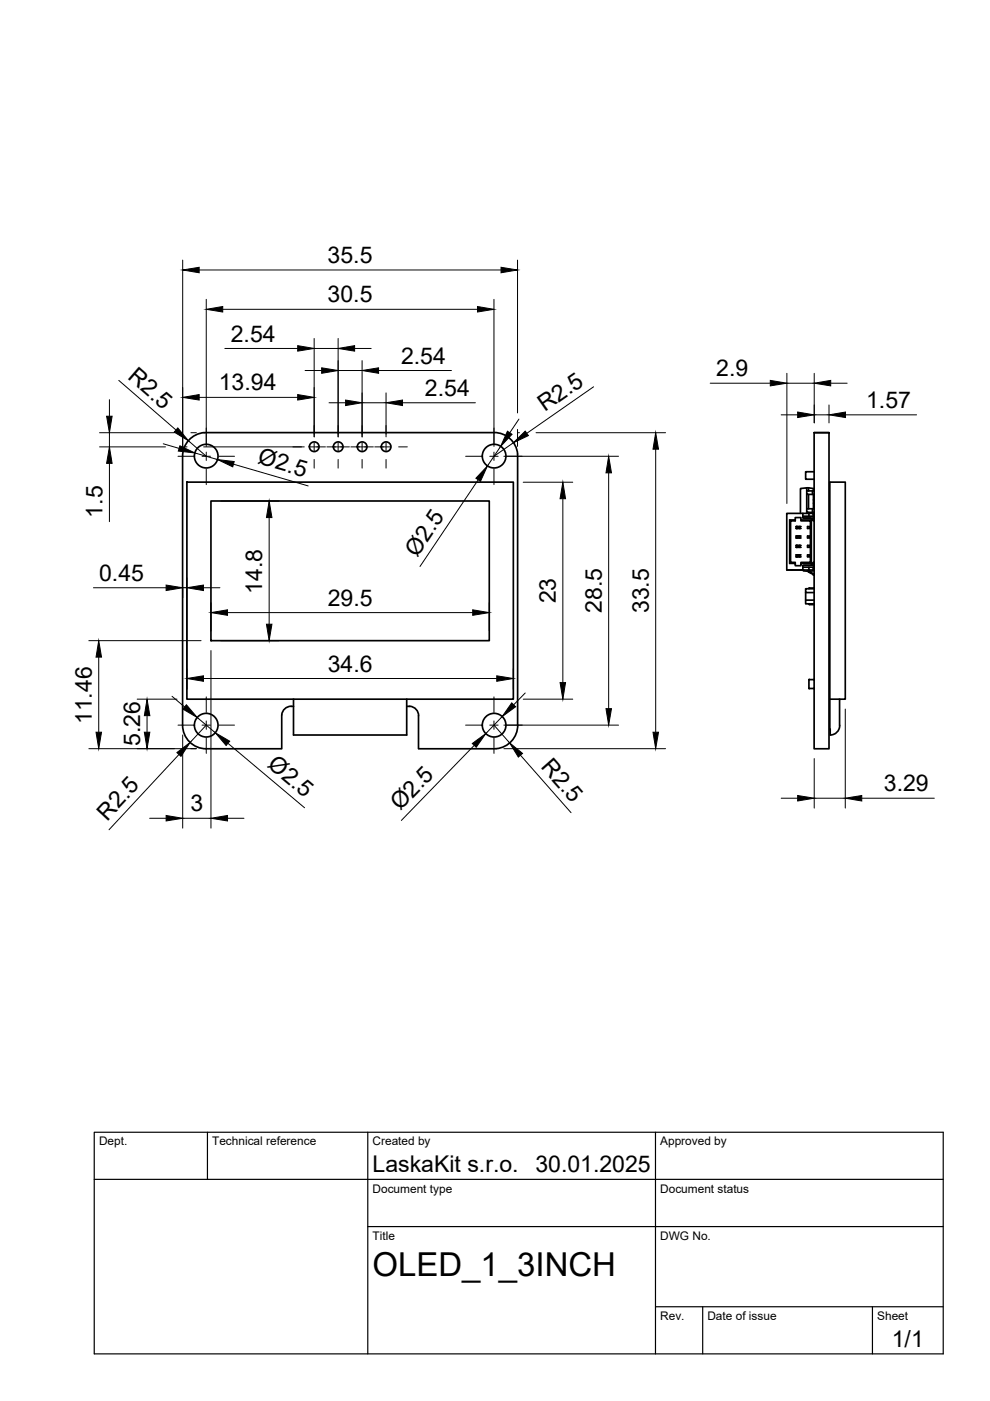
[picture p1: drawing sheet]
<svg xmlns="http://www.w3.org/2000/svg" width="210mm" height="297mm" viewBox="0 0 210 297" stroke-linecap="round" stroke-linejoin="round" font-family="sans-serif">
<!-- layer: Visible -->
<g fill="none" stroke="#000" stroke-width=".36">
<path d="M38.7 96.7v57.1a5 5 0 0 0 5 5h16v-7.2M43.3 91.7a5 5 0 0 0-4.6 5M43.3 91.7h61.5a5 5 0 0 1 5 4.6M109.7 96.3v57.5a5 5 0 0 1-4.5 4.9M172.6 91.7h3.2v67.1h-3.2zM172.6 91.7h3.2M39.6 102.2h69.2v46h-69.2zM44.7 106.2h59v29.6h-59zM167.4 110.2h1.2v-.5h1.2v.5h2.2v9.3h-2.2v.4h-1.2v-.4h-1.2zM167.4 110.2l.2 .2M167.6 119.2l-.2 .3M168.6 110.2v.2h-1v8.8h1v.3"/>
<path d="M168.8 115.6h.8v.4h-.8zM168.8 113.7h.8v.4h-.8zM168.8 111.6h.8v.4h-.8zM168.8 117.7h.2v.4h-.2zM169 115.6h.4v.4h-.4zM169 113.7h.4v.4h-.4zM169 111.6h.4v.4h-.4zM169.1 117.7h.2v.2h-.2zM169.1 117.9l-.1 .2h.4l-.1-.2M169.1 117.7h-.1h.4h-.1M169.1 111.7v.2M169.1 113.7v.2"/>
<path d="M169.1 115.7v.2M169.3 111.7v.2M169.3 113.7v.2M169.3 115.7v.2M169.4 117.7h.2v.4h-.2zM169.7 103.7v5.1M169.7 103.6l1.3-.2v.7M169.8 110.2v.2h2v8.8h-2v.3M170.2 109.4h2.4M170.2 108.8h2.2v.6M170.4 109.8h2.2h-.2v.5M170.4 119.9h2.2"/>
<path d="M171 104.1h1.6M171 104.1v.7h1.6M171 107.9h1.6M171 107.9v.7h1.6M171 103.4h.4M171 104.8v3.1M171 108.6v.2M171.2 117.7h.4v.4h-.4zM171.2 115.6h.4v.4h-.4zM171.2 113.7h.4v.4h-.4zM171.2 111.6h.4v.4h-.4zM171.4 103.4l1.1 .2"/>
<path d="M171.4 103.4v.7M171.4 104.8v3.1M171.4 108.6v.2M171.5 108.8v.6M171.8 119.2l.2 .3M172 110.2l-.2 .2M172.3 104.1v.7M172.3 107.9v.7M172.4 110.3l-.5-.5h-1.7v-1h-3.4v12h3.4v-.9h1.7l.5-.7h.2h-.1v.7M172.4 110.3l.2 .1M172.4 119.3v.6M172.5 108.6l-.1 .5"/>
<path d="M172.5 106h.1M172.5 106.7h.1M172.5 103.7v.4M172.5 104.8v3.1M172.6 100h-1.8v1.6h1.8M166.8 120.8h3.5v.2l1.1 .1v-.3M170.2 120.3h2.4h-.1v.7l-.9 .2 1 .5M170.8 125.6v1.6M171.4 121.2l1.2 .7M171.5 128l.1 .2M171.5 120.3v.5M171.6 120.8v.3l-.2 .1"/>
<path d="M171.6 124.7h1M171.6 128.2h1M171.6 124.7l-.1 .1M172.4 120.3v.5h-2.2M172.6 124.7h.1M172.6 127.2h-1.8v.8h1.8M172.6 124.8h-1.8v.8h1.8M172.6 128.1v.1M61.7 149.8h.5M61.7 149.7a2 2 0 0 0-2 1.9M62.2 148.2v7.6h24v-7.6M86.2 149.8a2.06 2.06 0 0 1 2.6 1.9l-.1 7.1 16.5-.1"/>
<path d="M171.5 145.9l.1 .1M171.6 144.1h-.1M172.6 144.1h.1M172.6 144.1h-1.1v1.9h1.1M172.6 145.9v.1M175.9 148.2h3.3v-46h-3.3l.1 53.6a2 2 0 0 0 2-2M178 148.2v5.6"/>
<circle cx="43.7" cy="96.7" r="2.51"/>
<circle cx="66.6" cy="94.7" r="1.03"/>
<circle cx="71.7" cy="94.7" r="1.03"/>
<circle cx="76.8" cy="94.7" r="1.03"/>
<circle cx="81.9" cy="94.7" r="1.03"/>
<circle cx="104.8" cy="96.7" r="2.51"/>
<circle cx="43.7" cy="153.8" r="2.51"/>
<circle cx="104.8" cy="153.8" r="2.51"/>
</g>
<g fill="#000">
<circle cx="168.8" cy="111.6" r=".18"/>
<circle cx="168.8" cy="118.1" r=".18"/>
<circle cx="168.8" cy="117.7" r=".18"/>
<circle cx="168.8" cy="115.6" r=".18"/>
<circle cx="168.8" cy="113.7" r=".18"/>
<circle cx="168.8" cy="114.1" r=".18"/>
<circle cx="168.8" cy="112" r=".18"/>
<circle cx="168.8" cy="116" r=".18"/>
<circle cx="169.4" cy="117.7" r=".18"/>
<circle cx="169.6" cy="115.6" r=".18"/>
<circle cx="169.6" cy="117.7" r=".18"/>
<circle cx="169.6" cy="113.7" r=".18"/>
<circle cx="169.6" cy="111.6" r=".18"/>
<circle cx="169.6" cy="118.1" r=".18"/>
<circle cx="169.6" cy="116" r=".18"/>
<circle cx="169.6" cy="114.1" r=".18"/>
<circle cx="169.6" cy="112" r=".18"/>
<circle cx="167.8" cy="120.8" r=".18"/>
<circle cx="169.8" cy="120.8" r=".18"/>
</g>
<!-- layer: TITLEBLOCK -->
<path d="M20 240.1h180v46.9h-180zM20 250h180M44 240.1v9.9M78 240.1v46.9M139 240.1v46.9M78 260.1h122M139 277.1h61M149 277.1v9.9M185 277.1v9.9" fill="none" stroke="#000" stroke-width=".25"/>
<!-- layer: FD_Dimensions -->
<g fill="none" stroke="#000" stroke-width=".21">
<path d="M38.7 55.1v39.5M42.2 57.2h64M109.7 55.1v32.5M43.7 63.5v31.1M47.2 65.6h54M47.7 73.9h15.4M64.7 78.6h3.5M66.6 71.8v20.8M66.6 73.9h5.1M71.7 71.8v20.8M71.7 78.6h5.1M75.2 73.9h3.5"/>
<path d="M76.8 76.5v16.1M80.3 78.6h15.4M104.7 63.5v31.1M166.8 79.1v27.7M172.6 79.1v10.6M21.1 91.7h15.9M21.1 94.7h14M23.2 84.7v3.6M23.2 91.7v3M23.2 98.2v12.4M25.2 80.7l12.1 10.5M34.6 94.1l3.4 1"/>
<path d="M38.6 94.7h1.1M40 93.5l3.7 3.2M40.5 91.7h1.1M41.3 96l4.8 1.4M42.2 84.3h20.9M43.2 94.7h21.3M49.5 98.4l15.8 4.6M69.8 85.4h3.5M76.8 85.4h5.1M81.9 83.3v9.3M85.3 85.4h15.5M106.1 94.7l-2.8 4.1"/>
<path d="M106.8 96.7h24.3M108.8 93.9l-4.1 2.8M109.7 91v3.6M109.8 91.7h.4M110 88.9l-1.9 2.9M113.6 91.7h27.5M125.9 82l-14.2 9.9M139 95.2v60M150.6 81.2h12.7M165.6 88h3.5M166.8 81.2h5.8M172.6 88h3.2"/>
<path d="M175.8 85.9v3.8M176.1 81.2h3.5M179.3 88h15M46.8 106.2h12.4M57.1 109.7v22.6M101.4 101.7l-12.4 18.4M110.9 102.2h10.5M119.3 105.7v39M129.1 100.3v49.9M18.8 135.8h23.8M19.8 124.6h15.4M20.9 139.3v15.9"/>
<path d="M38.7 124.8v1.9M38.7 124.6h.9M39.6 122.5v23.6M43.1 124.6h3.5M44.7 127.8v5.9M44.7 137.9v37.7M46.8 135.8h12.4M48.2 129.9h52M103.7 127.8v5.9M18.8 158.7h22.8M29.1 148.2h8.4M31.2 151.7v3.5"/>
<path d="M36.5 147.6l2.6 2.3M38 160l-14.9 15.9M38.7 155.8v19.8M41.8 152.1l3.8 3.2M43.1 143.9h62.2M43.7 153.7l-3.4 3.7M48.3 157.6l16.3 13.7M100.5 158l-15.4 16M104.7 153.7l3.3 3.8M106.5 151.9l-3.5 3.6M106.8 158.7h34.3M106.8 153.7h24.3"/>
<path d="M108.8 141.8v4.3M110.9 148.2h10.5M111.4 146.9l-2.5 2.5M179.2 150.3v21M31.7 173.5h3.5M38.7 173.5h6M48.2 173.5h3.5M110.3 160.1l10.8 12.2M165.6 169.2h3.5M172.6 160.8v10.5M172.6 169.2h6.6M182.7 169.2h15.4"/>
</g>
<g fill="#000" stroke="#000" stroke-width=".21">
<path d="M38.7 57.2l3.5-.5v1.1zM106.2 56.7l3.5 .5-3.5 .6zM43.7 65.6l3.5-.6v1.2zM63.1 73.3l3.5 .6-3.5 .6zM68.2 78l3.5 .6-3.5 .5zM71.7 73.9l3.5-.6v1.2zM76.8 78.6l3.5-.6v1.1zM101.2 65l3.5 .6-3.5 .6zM22.6 88.3h1.2l-.6 3.4zM23.2 94.7l.6 3.5h-1.2zM37.7 90.7l2.3 2.8-3.1-1.9zM38.1 94.5l3.2 1.5-3.5-.4z"/>
<path d="M38.7 84.3l3.5-.6v1.1zM46.1 97.4l3.6 .5-.4 1.1zM63.1 83.7l3.5 .6-3.5 .5zM73.3 84.8l3.5 .6-3.5 .6zM81.9 85.4l3.4-.6v1.2zM107.6 91.4l1 .7-2.5 2.6zM108.8 93.9l2.6-2.5 .6 1zM139 91.7l.6 3.5h-1.1zM163.3 80.7l3.5 .5-3.5 .6zM169.1 87.4l3.5 .6-3.5 .5zM172.6 81.2l3.5-.5v1.1zM175.8 88l3.5-.6v1.1z"/>
<path d="M57.1 106.2l.6 3.5h-1.2zM103.3 98.8l-1.4 3.3-1-.7zM119.3 102.2l.6 3.5h-1.2zM129.1 96.7l.5 3.6h-1.1zM20.9 135.8l.6 3.5h-1.1zM35.2 124l3.5 .6-3.5 .6zM39.6 124.6l3.5-.6v1.2zM44.7 129.9l3.5-.6v1.2zM56.5 132.3h1.2l-.6 3.5zM100.2 129.3l3.5 .6-3.5 .6zM20.4 155.2h1.1l-.6 3.5zM30.6 155.2h1.2l-.6 3.5z"/>
<path d="M31.2 148.2l.6 3.5h-1.2zM37.5 159.6l2.8-2.2-1.9 3zM39.5 149.4l2.3 2.7-3-1.8zM39.6 143.9l3.5-.6v1.1zM45.6 155.3l3.1 1.8-.8 1zM100.1 157.6l2.9-2.1-2 2.9zM105.3 143.3l3.5 .6-3.5 .5zM108.5 149l.8 .8-2.8 2.1zM108 157.5l2.8 2.2-.9 .8zM118.7 144.7h1.2l-.6 3.5zM128.5 150.2h1.1l-.5 3.5zM138.5 155.2h1.1l-.6 3.5z"/>
<path d="M35.2 172.9l3.5 .6-3.5 .6zM44.7 173.5l3.5-.6v1.2zM169.1 168.7l3.5 .5-3.5 .6zM179.2 169.2l3.5-.5v1.1z"/>
</g>
<!-- layer: Smart Centers -->
<g fill="none" stroke="#000" stroke-width=".21">
<path d="M37.7 96.7h3.3M42.8 96.7h1.8M43.7 90.7v3.4M43.7 95.8v1.8M43.7 99.4v3.4M46.4 96.7h3.3M62.1 94.7h1.8M65.7 94.7h3.3M66.6 90.2v1.9M66.6 93.9v1.7M66.6 97.4v1.9M69.3 94.7h4.8"/>
<path d="M71.7 90.2v1.9M71.7 93.9v1.7M71.7 97.4v1.9M74.4 94.7h4.8M76.8 90.2v1.9M76.8 93.9v1.7M76.8 97.4v1.9M79.5 94.7h3.2M81.9 90.2v1.9M81.9 93.9v1.7M81.9 97.4v1.9M84.5 94.7h1.9"/>
<path d="M98.7 96.7h3.3M103.8 96.7h1.8M104.7 90.7v3.4M104.7 95.8v1.8M104.7 99.4v3.4M107.4 96.7h3.3M37.7 153.7h3.3M42.8 153.7h1.8M43.7 147.8v3.3M43.7 152.9v1.7M43.7 156.4v3.3M46.4 153.7h3.3"/>
<path d="M98.7 153.7h3.3M103.8 153.7h1.8M104.7 147.8v3.3M104.7 152.9v1.7M104.7 156.4v3.3M107.4 153.7h3.3"/>
</g>
<text font-size="7" x="79" y="270.6">OLED_1_3INCH</text>
<g font-size="4.9">
<text x="69.5" y="55.8">35.5</text>
<text x="69.5" y="64.1">30.5</text>
<text x="48.9" y="72.4">2.54</text>
<text x="85" y="77.1">2.54</text>
<text x="26.9" y="80.2" transform="rotate(41 26.9 80.2)">R2.5</text>
<text x="46.4" y="82.8">13.94</text>
<text x="90.1" y="83.9">2.54</text>
<text x="151.8" y="79.8">2.9</text>
<text x="115.5" y="87.4" transform="rotate(-35 115.5 87.4)">R2.5</text>
<text x="183.6" y="86.5">1.57</text>
<text x="54.4" y="98.2" transform="rotate(16 54.4 98.2)">Ø2.5</text>
<text x="21.7" y="109.7" transform="rotate(-90 21.7 109.7)">1.5</text>
<text x="88.4" y="118.2" transform="rotate(-56 88.4 118.2)">Ø2.5</text>
<text x="21" y="123.2">0.45</text>
<text x="55.6" y="125.9" transform="rotate(-90 55.6 125.9)">14.8</text>
<text x="69.5" y="128.4">29.5</text>
<text x="117.9" y="127.9" transform="rotate(-90 117.9 127.9)">23</text>
<text x="127.6" y="130" transform="rotate(-90 127.6 130)">28.5</text>
<text x="137.6" y="130" transform="rotate(-90 137.6 130)">33.5</text>
<text x="69.5" y="142.4">34.6</text>
<text x="19.5" y="153.6" transform="rotate(-90 19.5 153.6)">11.46</text>
<text x="29.7" y="158.2" transform="rotate(-90 29.7 158.2)">5.26</text>
<text x="56.5" y="162.5" transform="rotate(40 56.5 162.5)">Ø2.5</text>
<text x="114.6" y="162.7" transform="rotate(49 114.6 162.7)">R2.5</text>
<text x="187.4" y="167.8">3.29</text>
<text x="40.4" y="172">3</text>
<text x="84.8" y="172" transform="rotate(-46 84.8 172)">Ø2.5</text>
<text x="22.7" y="174.2" transform="rotate(-47 22.7 174.2)">R2.5</text>
<text x="79" y="248.5">LaskaKit s.r.o.</text>
<text x="113.5" y="248.5">30.01.2025</text>
<text x="189.1" y="285.7">1/1</text>
</g>
<g font-size="2.5">
<text x="21" y="242.9">Dept.</text>
<text x="45" y="242.9">Technical reference</text>
<text x="79" y="242.9">Created by</text>
<text x="140" y="242.9">Approved by</text>
<text x="79" y="252.8">Document type</text>
<text x="140" y="252.8">Document status</text>
<text x="79" y="262.9">Title</text>
<text x="140" y="262.9">DWG No.</text>
<text x="140" y="279.9">Rev.</text>
<text x="150" y="279.9">Date of issue</text>
<text x="186" y="279.9">Sheet</text>
</g>
</svg>
